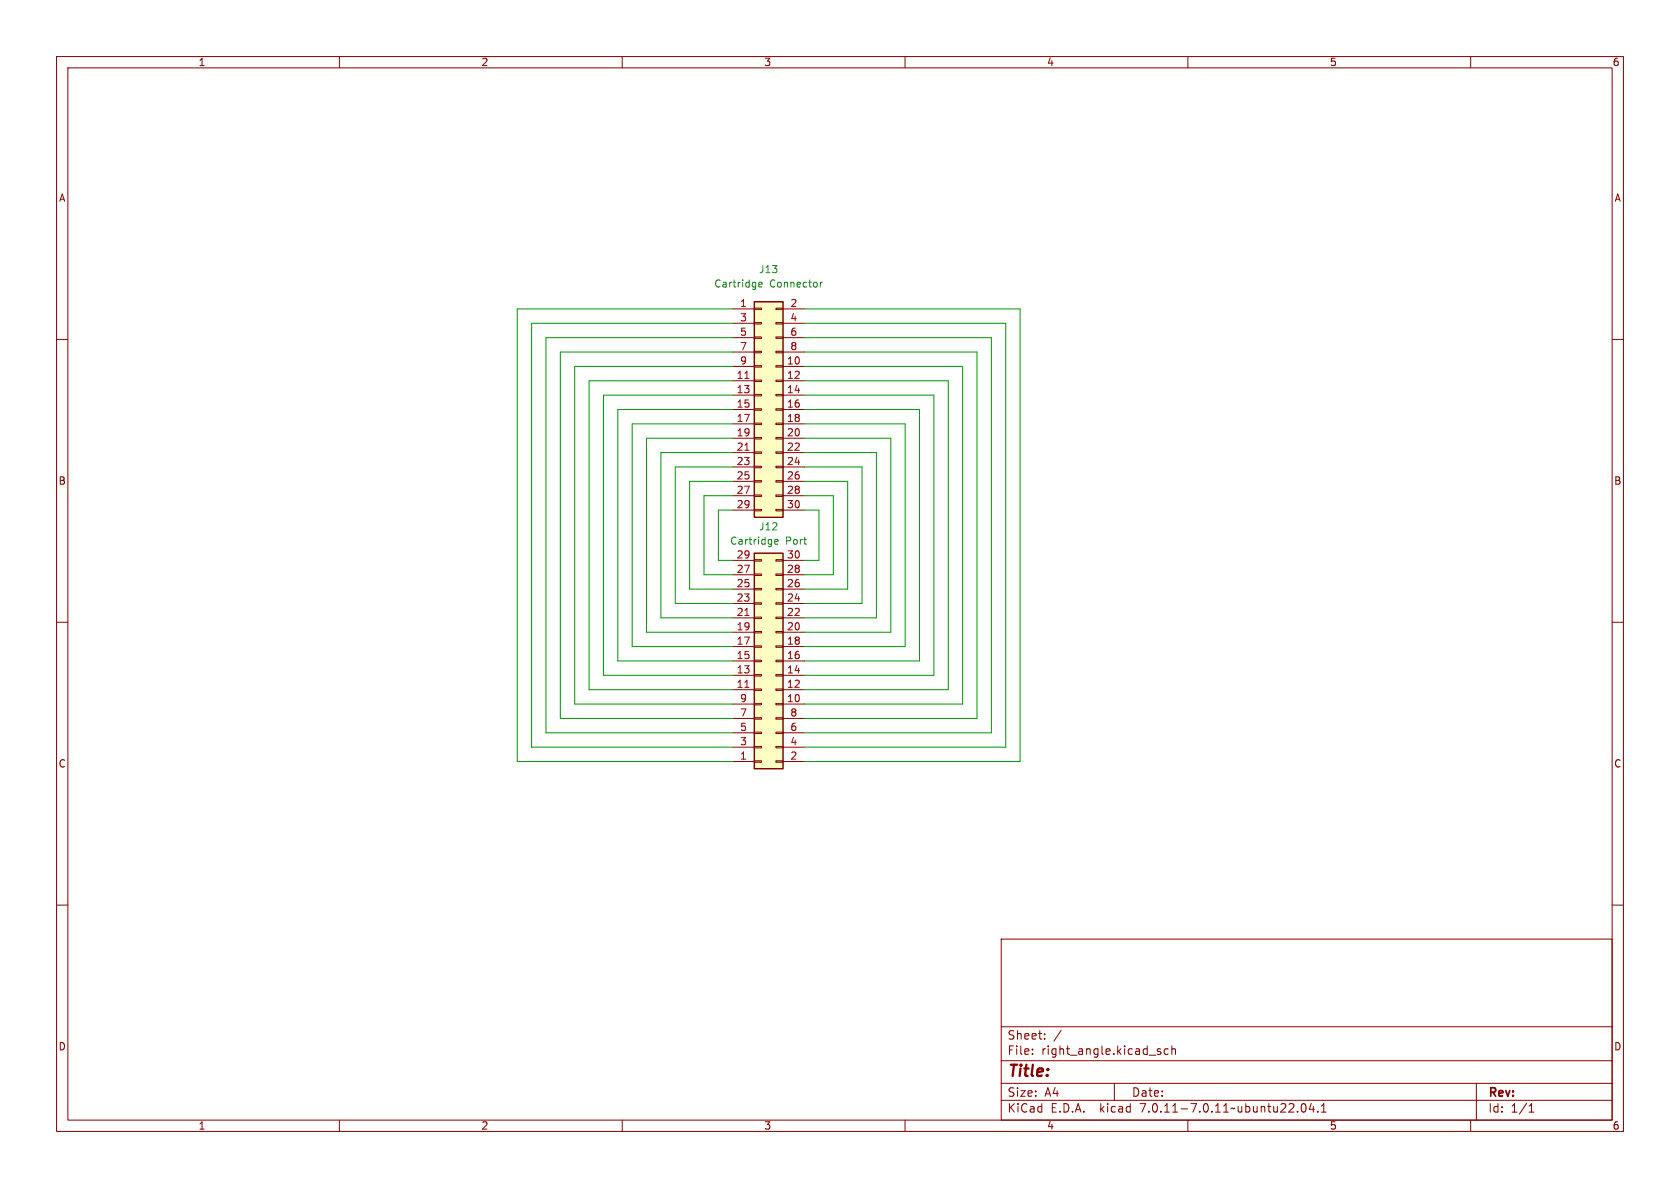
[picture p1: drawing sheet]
<svg xmlns="http://www.w3.org/2000/svg" width="297mm" height="210mm" viewBox="0 0 297 210" stroke-linecap="round" stroke-linejoin="round" font-family="sans-serif">
<g fill="none" stroke="#840000" stroke-width=".18">
<path d="M10 10h277v190h-277zM12 12h273v186h-273zM60 10v2M110 10v2M160 10v2M210 10v2M260 10v2M10 60h2M129.5 54.6h3.8M129.5 57.2h3.8M129.5 59.7h3.8M133.3 59.6h1.3v.2h-1.3z"/>
<path d="M133.3 57h1.3v.3h-1.3zM133.3 54.5h1.3v.2h-1.3zM137.2 59.6h1.2v.2h-1.2zM137.2 57h1.2v.3h-1.2zM137.2 54.5h1.2v.2h-1.2zM138.4 54.6h3.8M138.4 57.2h3.8M138.4 59.7h3.8M285 60h2M129.5 64.8h3.8M129.5 67.3h3.8M129.5 69.9h3.8"/>
<path d="M129.5 72.4h3.8M129.5 74.9h3.8M129.5 77.5h3.8M129.5 62.2h3.8M133.3 79.9h1.3v.2h-1.3zM133.3 77.3h1.3v.3h-1.3zM133.3 74.8h1.3v.3h-1.3zM133.3 72.3h1.3v.2h-1.3zM133.3 69.7h1.3v.3h-1.3zM133.3 67.2h1.3v.2h-1.3zM133.3 64.6h1.3v.3h-1.3zM133.3 62.1h1.3v.3h-1.3z"/>
<path d="M137.2 79.9h1.2v.2h-1.2zM137.2 77.3h1.2v.3h-1.2zM137.2 74.8h1.2v.3h-1.2zM137.2 72.3h1.2v.2h-1.2zM137.2 69.7h1.2v.3h-1.2zM137.2 67.2h1.2v.2h-1.2zM137.2 64.6h1.2v.3h-1.2zM137.2 62.1h1.2v.3h-1.2zM138.4 64.8h3.8M138.4 67.3h3.8M138.4 69.9h3.8M138.4 72.4h3.8"/>
<path d="M138.4 74.9h3.8M138.4 77.5h3.8M138.4 62.2h3.8M129.5 99.1h3.8M129.5 80h3.8M129.5 82.6h3.8M129.5 85.1h3.8M129.5 87.6h3.8M129.5 90.2h3.8M133.3 98.9h1.3v.3h-1.3zM133.3 90h1.3v.3h-1.3zM133.3 87.5h1.3v.3h-1.3z"/>
<path d="M133.3 85h1.3v.2h-1.3zM133.3 82.4h1.3v.3h-1.3zM137.2 98.9h1.2v.3h-1.2zM137.2 90h1.2v.3h-1.2zM137.2 87.5h1.2v.3h-1.2zM137.2 85h1.2v.2h-1.2zM137.2 82.4h1.2v.3h-1.2zM138.4 99.1h3.8M138.4 80h3.8M138.4 82.6h3.8M138.4 85.1h3.8M138.4 87.6h3.8"/>
<path d="M138.4 90.2h3.8M10 110h2M129.5 119.4h3.8M129.5 116.8h3.8M129.5 114.3h3.8M129.5 111.8h3.8M129.5 109.2h3.8M129.5 106.7h3.8M129.5 104.1h3.8M129.5 101.6h3.8M133.3 101.5h1.3v.2h-1.3zM133.3 104h1.3v.3h-1.3z"/>
<path d="M133.3 106.6h1.3v.2h-1.3zM133.3 109.1h1.3v.2h-1.3zM133.3 111.6h1.3v.3h-1.3zM133.3 114.2h1.3v.2h-1.3zM133.3 116.7h1.3v.3h-1.3zM133.3 119.3h1.3v.2h-1.3zM137.2 101.5h1.2v.2h-1.2zM137.2 104h1.2v.3h-1.2zM137.2 106.6h1.2v.2h-1.2zM137.2 109.1h1.2v.2h-1.2zM137.2 111.6h1.2v.3h-1.2zM137.2 114.2h1.2v.2h-1.2z"/>
<path d="M137.2 116.7h1.2v.3h-1.2zM137.2 119.3h1.2v.2h-1.2zM138.4 119.4h3.8M138.4 116.8h3.8M138.4 114.3h3.8M138.4 111.8h3.8M138.4 109.2h3.8M138.4 106.7h3.8M138.4 104.1h3.8M138.4 101.6h3.8M285 110h2M129.5 134.6h3.8"/>
<path d="M129.5 124.5h3.8M129.5 121.9h3.8M129.5 132.1h3.8M129.5 129.5h3.8M129.5 127h3.8M133.3 121.8h1.3v.2h-1.3zM133.3 124.3h1.3v.3h-1.3zM133.3 126.9h1.3v.2h-1.3zM133.3 129.4h1.3v.3h-1.3zM133.3 132h1.3v.2h-1.3zM133.3 134.5h1.3v.2h-1.3zM137.2 121.8h1.2v.2h-1.2z"/>
<path d="M137.2 124.3h1.2v.3h-1.2zM137.2 126.9h1.2v.2h-1.2zM137.2 129.4h1.2v.3h-1.2zM137.2 132h1.2v.2h-1.2zM137.2 134.5h1.2v.2h-1.2zM138.4 134.6h3.8M138.4 124.5h3.8M138.4 121.9h3.8M138.4 132.1h3.8M138.4 129.5h3.8M138.4 127h3.8M10 160h2"/>
<path d="M285 160h2M177 166h108v32h-108zM60 198v2M110 198v2M160 198v2M177 194.5h108M177 191.5h108M177 187.5h108M177 181.5h108M182.5 186.3v.1M182.5 185.5v.1M184.7 183.6v.1"/>
<path d="M184.7 182.8v.1M187.6 182.1l-1.3 2M197 191.5v3M204.8 185.9l.4 .1v.2l-.2 .2h-.3M204.8 185.4l.4 .1M206.5 185.5l-.4-.1-.3 .3v.4l.2 .2h.5M207.2 185.5l.2-.1 .3 .1 .1 .9M207.2 184.9v1.5M210 198v2M229.4 196.5v.1M230.2 195.2l.2-.1a.81 .81 0 0 1 .6 .6 .81 .81 0 0 1-.3 .8l-.2 .1a.81 .81 0 0 1-.3-1.4zM231.8 195l-.3 1.1h.9"/>
<path d="M232.2 195.6v1M233 196.5v.1M233.6 196.6h.9M233.6 195.5l.4-.4v1.5M260 198v2M261 191.5v6.5M270.3 196.6h.9M270.3 195.5l.4-.4v1.5"/>
</g>
<g fill="#ffffc2" stroke="#ffffc2" stroke-width=".18">
<path d="M133.3 97.8h5.1v38.1h-5.1z"/>
<path d="M133.3 53.3h5.1v38.1h-5.1z"/>
</g>
<path d="M133.3 53.3h5.1v38.1h-5.1zM133.3 97.8h5.1v38.1h-5.1z" fill="none" stroke="#840000" stroke-width=".25"/>
<path d="M131.7 66.9h.7M131.7 79.6h.7M131.7 108.8h.7M131.7 121.5h.7" fill="none" stroke="#a90000" stroke-width=".18"/>
<path d="M134.1 50.3l.6-.1v-.2l-.4-.1-.2 .2 .1 .6h.5M145 49.9v.8M145.4 49.9l-.4 .2M136.9 95.8l.7-.1-.1-.3h-.4l-.2 .1 .1 .7h.5" fill="none" stroke="#006464" stroke-width=".18"/>
<g fill="none" stroke="#009600" stroke-width=".18">
<path d="M129.5 59.7h-33v69.8h33M129.5 57.2h-35.5v74.9h35.5M129.5 54.6h-38.1v80h38.1M142.2 59.7h33.1v69.8h-33.1M142.2 57.2h35.6v74.9h-35.6M142.2 54.6h38.1v80h-38.1M129.5 74.9h-17.7v39.4h17.7M129.5 69.9h-22.8v49.5h22.8M129.5 72.4h-20.3v44.4h20.3M129.5 77.5h-15.2v34.3h15.2M129.5 67.3h-25.4v54.6h25.4M129.5 64.8h-27.9v59.7h27.9"/>
<path d="M129.5 62.2h-30.4v64.8h30.4M142.2 74.9h17.8v39.4h-17.8M142.2 69.9h22.9v49.5h-22.9M142.2 72.4h20.4v44.4h-20.4M142.2 77.5h15.3v34.3h-15.3M142.2 67.3h25.4v54.6h-25.4M142.2 64.8h28v59.7h-28M142.2 62.2h30.5v64.8h-30.5M129.5 87.6h-5v14h5M129.5 80h-12.7v29.2h12.7M129.5 90.2h-2.5v8.9h2.5M129.5 85.1h-7.6v19h7.6"/>
<path d="M129.5 82.6h-10.1v24.1h10.1M142.2 87.6h5.1v14h-5.1M142.2 80h12.7v29.2h-12.7M142.2 90.2h2.6v8.9h-2.6M142.2 85.1h7.7v19h-7.7M142.2 82.6h10.2v24.1h-10.2"/>
</g>
<text font-size="2.8" fill="#840000" x="178" y="190.9">Title:</text>
<g font-size="2.1" fill="#840000">
<text x="178" y="184">Sheet:</text>
<text x="178" y="186.7">File:</text>
<text x="184.1" y="186.7">right_angle.kicad_sch</text>
<text x="178" y="196.9">KiCad</text>
<text x="178" y="194.1">Size:</text>
<text x="184.7" y="194.1">A4</text>
<text x="185.7" y="196.9">E.D.A.</text>
<text x="194.6" y="196.9">kicad</text>
<text x="200" y="194.1">Date:</text>
<text x="201.8" y="196.9">7.0.11-7.0.11~ubuntu22.04.1</text>
<text x="263" y="194.3">Rev:</text>
<text x="263" y="196.9">Id:</text>
<text x="267.1" y="196.9">1/1</text>
</g>
<g font-size="1.8" fill="#840000">
<text x="35" y="11.9">1</text>
<text x="85" y="11.9">2</text>
<text x="135" y="11.9">3</text>
<text x="185" y="11.9">4</text>
<text x="235" y="11.9">5</text>
<text x="285" y="11.9">6</text>
<text x="10.3" y="35.9">A</text>
<text x="285.3" y="35.9">A</text>
<text x="10.3" y="85.9">B</text>
<text x="285.3" y="85.9">B</text>
<text x="10.3" y="135.9">C</text>
<text x="285.3" y="135.9">C</text>
<text x="10.3" y="185.9">D</text>
<text x="285.3" y="185.9">D</text>
<text x="35" y="199.9">1</text>
<text x="85" y="199.9">2</text>
<text x="135" y="199.9">3</text>
<text x="185" y="199.9">4</text>
<text x="235" y="199.9">5</text>
<text x="285" y="199.9">6</text>
</g>
<g font-size="1.8" fill="#006464">
<text x="126.2" y="51">Cartridge</text>
<text x="134.1" y="48.5">J13</text>
<text x="136.1" y="51">Connector</text>
<text x="134.1" y="94">J12</text>
<text x="129" y="96.5">Cartridge</text>
<text x="138.9" y="96.5">Port</text>
</g>
<g font-size="1.8" fill="#a90000">
<text x="130.7" y="54.4">1</text>
<text x="130.7" y="56.9">3</text>
<text x="130.7" y="59.4">5</text>
<text x="139.6" y="54.4">2</text>
<text x="139.6" y="56.9">4</text>
<text x="139.6" y="59.4">6</text>
<text x="130.7" y="62">7</text>
<text x="130.7" y="64.5">9</text>
<text x="139" y="64.5">10</text>
<text x="139.6" y="62">8</text>
<text x="130.1" y="67.1">11</text>
<text x="130.1" y="69.6">13</text>
<text x="139" y="67.1">12</text>
<text x="139" y="69.6">14</text>
<text x="130.1" y="72.1">15</text>
<text x="130.1" y="74.7">17</text>
<text x="130.1" y="77.2">19</text>
<text x="139" y="72.1">16</text>
<text x="139" y="74.7">18</text>
<text x="139" y="77.2">20</text>
<text x="130.1" y="79.8">21</text>
<text x="130.1" y="82.3">23</text>
<text x="139" y="79.8">22</text>
<text x="139" y="82.3">24</text>
<text x="130.1" y="84.8">25</text>
<text x="130.1" y="87.4">27</text>
<text x="130.1" y="89.9">29</text>
<text x="139" y="84.8">26</text>
<text x="139" y="87.4">28</text>
<text x="139" y="89.9">30</text>
<text x="130.1" y="101.3">27</text>
<text x="130.1" y="98.8">29</text>
<text x="139" y="101.3">28</text>
<text x="139" y="98.8">30</text>
<text x="130.1" y="106.4">23</text>
<text x="130.1" y="103.9">25</text>
<text x="139" y="106.4">24</text>
<text x="139" y="103.9">26</text>
<text x="130.1" y="111.5">19</text>
<text x="130.1" y="109">21</text>
<text x="139" y="111.5">20</text>
<text x="139" y="109">22</text>
<text x="130.1" y="119.1">13</text>
<text x="130.1" y="116.6">15</text>
<text x="130.1" y="114">17</text>
<text x="139" y="119.1">14</text>
<text x="139" y="116.6">16</text>
<text x="139" y="114">18</text>
<text x="130.1" y="121.7">11</text>
<text x="130.7" y="124.2">9</text>
<text x="139" y="124.2">10</text>
<text x="139" y="121.7">12</text>
<text x="130.7" y="131.8">3</text>
<text x="130.7" y="129.3">5</text>
<text x="130.7" y="126.7">7</text>
<text x="139.6" y="131.8">4</text>
<text x="139.6" y="129.3">6</text>
<text x="139.6" y="126.7">8</text>
<text x="130.7" y="134.4">1</text>
<text x="139.6" y="134.4">2</text>
</g>
</svg>
